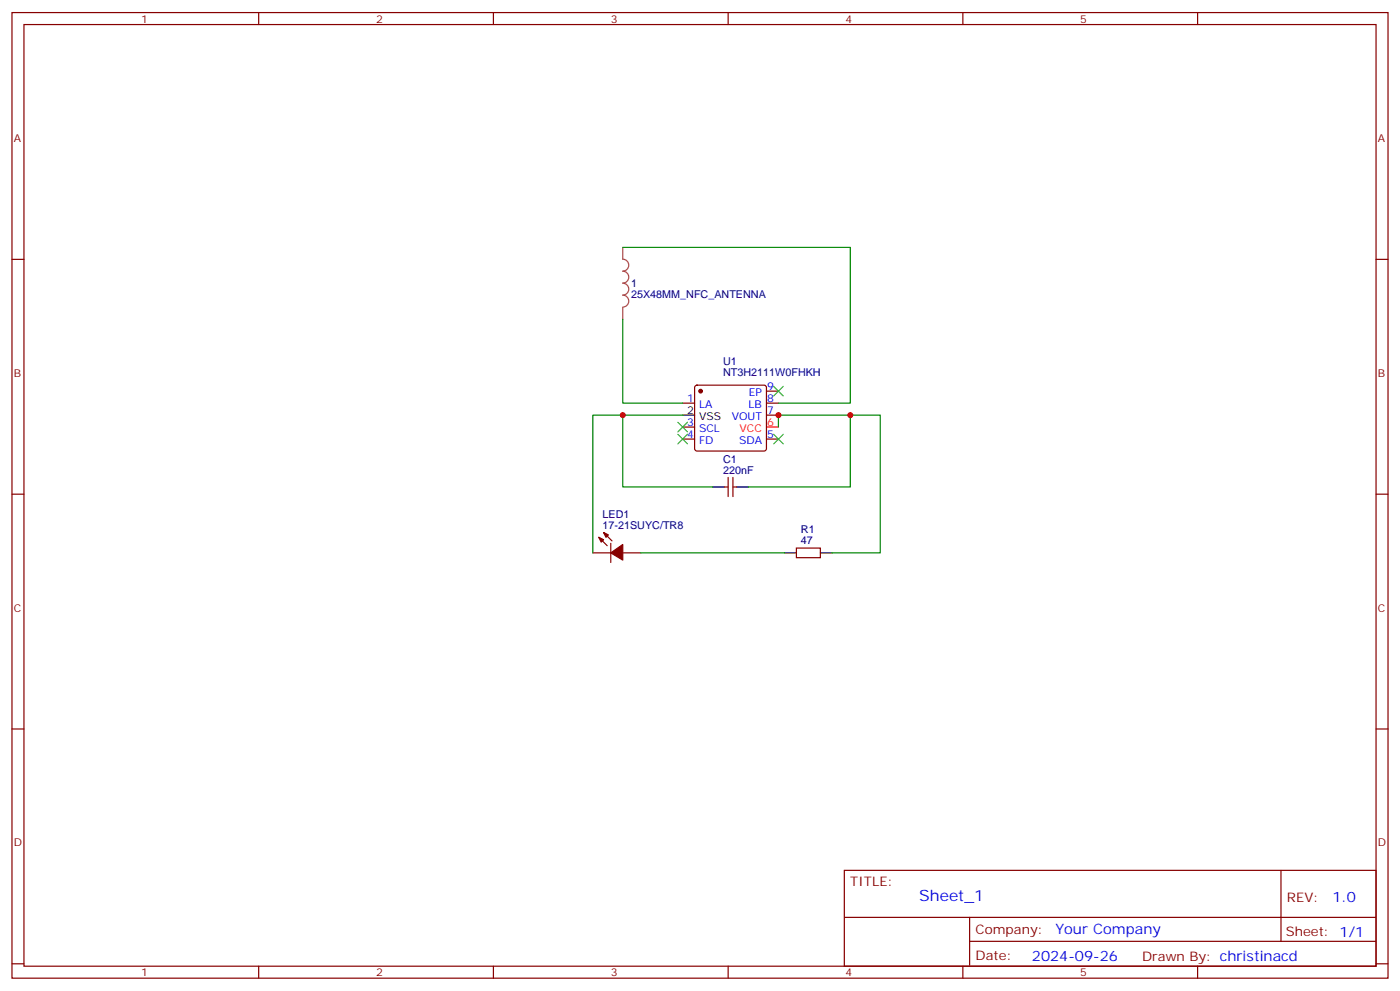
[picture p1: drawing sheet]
<svg xmlns="http://www.w3.org/2000/svg" width="412mm" height="292mm" viewBox="0 0 412 292" stroke-linecap="round" stroke-linejoin="round" font-family="sans-serif">
<g fill="none" stroke="#870000" stroke-width=".35">
<path d="M3.5 3.7h405.4v284.3h-405.4zM7.1 7.2h398.2v277.3h-398.2zM76.2 3.7v3.5M145.3 3.7v3.5M214.5 3.7v3.5M283.6 3.7v3.5M352.8 3.7v3.5M3.5 76.4h3.6M405.3 76.4h3.6M201.1 118.7h3.5M204.8 113.6l.5-.2h19.8l.5 .2 .2 .5v18l-.3 .5-.4 .2h-19.8l-.5-.2-.2-.5v-18zM225.8 115.2h3.5"/>
<path d="M225.8 118.7h3.5M201.1 129.3h3.5M201.1 125.8h3.5M225.8 122.2h3.5M225.8 129.3h3.5M3.5 145.5h3.6M176.4 158.2l2.5 2.5M177.8 156.8l2.5 2.5M179.9 160v5.6M213.4 143.4h1.1M214.5 140.6v5.6M215.9 140.6v5.6"/>
<path d="M215.9 143.4h1.1M405.3 145.5h3.6M174.6 162.8h5.3M183.4 162.8h5.3M234.6 161.4h7.1v2.8h-7.1zM3.5 214.7h3.6M405.3 214.7h3.6M248.7 256.3h156.6v28.2h-156.6zM377.3 256.3v20.9M248.7 270.1h156.5M285.6 277.2h119.6M285.6 270.1v14.2"/>
<path d="M3.5 283.8h3.6M76.2 284.5v3.5M145.3 284.5v3.5M214.5 284.5v3.5M283.6 284.5v3.5M352.8 284.5v3.5M405.3 283.8h3.6"/>
</g>
<path d="M225.8 125.8h3.5" fill="none" stroke="#f00" stroke-width=".35"/>
<path d="M201.1 122.2h3.5M209.9 143.4h3.5M217 143.4h3.5M231.1 162.8h3.5M241.7 162.8h3.5" fill="none" stroke="#000" stroke-width=".35"/>
<g fill="#870000" stroke="#870000" stroke-width=".35">
<path d="M176.4 158.2l1.4 .7-.7 .7z"/>
<path d="M177.8 156.8l1.4 .7-.7 .7z"/>
<path d="M179.9 162.8l3.5-2.5v4.6z"/>
<circle cx="206.4" cy="115.2" r=".53"/>
</g>
<path d="M183.4 72.8v3.5a1.76 1.76 0 0 1 1.8 1.8 1.76 1.76 0 0 1-1.8 1.7 1.76 1.76 0 0 1 1.8 1.8 1.76 1.76 0 0 1-1.8 1.8 1.76 1.76 0 0 1 1.8 1.7 1.76 1.76 0 0 1-1.8 1.8 1.76 1.76 0 0 1 1.8 1.8 1.76 1.76 0 0 1-1.8 1.7M183.4 90.5v3.5" fill="none" stroke="#a64a4a" stroke-width=".35"/>
<path d="M183.4 72.8h67.1v45.9h-21.2M183.4 94v24.7h17.7M183.4 122.2h-8.8v40.6M201.1 122.2h-17.7v21.2h26.5M229.3 125.8v-3.6h21.2v21.2h-30M250.5 122.2h8.8v40.6h-14.1M188.7 162.8h42.4" fill="none" stroke="#008700" stroke-width=".35"/>
<path d="M227.9 113.8l2.8 2.8M230.7 113.8l-2.8 2.8M199.7 127.9l2.8 2.8M199.7 124.4l2.8 2.8M202.5 127.9l-2.8 2.8M202.5 124.4l-2.8 2.8M227.9 127.9l2.8 2.8M230.7 127.9l-2.8 2.8" fill="none" stroke="#3c3" stroke-width=".35"/>
<g fill="#c00">
<circle cx="229.3" cy="122.2" r=".88"/>
<circle cx="183.4" cy="122.2" r=".88"/>
<circle cx="250.5" cy="122.2" r=".88"/>
</g>
<text font-size="4.6" fill="#00f" x="270.8" y="265.3">Sheet_1</text>
<g font-size="4.2" fill="#00f">
<text x="392.5" y="265.6">1.0</text>
<text x="310.9" y="275.1">Your Company</text>
<text x="304" y="282.9">2024-09-26</text>
</g>
<g font-size="3.9" fill="#800">
<text x="250.5" y="260.9">TITLE:</text>
<text x="379.1" y="265.6">REV:</text>
<text x="287.4" y="275.1">Company:</text>
<text x="378.7" y="275.7">Sheet: 1/1</text>
<text x="287.4" y="282.8">Date:</text>
<text x="336.4" y="282.8">Drawn By: christinacd</text>
</g>
<g font-size="3.2" fill="#800">
<text x="41.6" y="6.7">1</text>
<text x="110.8" y="6.7">2</text>
<text x="179.9" y="6.7">3</text>
<text x="249.1" y="6.7">4</text>
<text x="318.2" y="6.7">5</text>
<text x="4.1" y="41.8">A</text>
<text x="405.9" y="41.8">A</text>
<text x="4.1" y="110.9">B</text>
<text x="405.9" y="110.9">B</text>
<text x="4.1" y="180.1">C</text>
<text x="405.9" y="180.1">C</text>
<text x="4.1" y="249.2">D</text>
<text x="405.9" y="249.2">D</text>
<text x="41.6" y="287.5">1</text>
<text x="110.8" y="287.5">2</text>
<text x="179.9" y="287.5">3</text>
<text x="249.1" y="287.5">4</text>
<text x="318.2" y="287.5">5</text>
</g>
<g font-size="3.2" fill="#000080">
<text x="185.9" y="87.9">25X48MM_NFC_ANTENNA</text>
<text x="185.9" y="84.6">1</text>
<text x="213" y="107.3">U1</text>
<text x="213" y="110.6">NT3H2111W0FHKH</text>
<text x="213" y="136.3">C1</text>
<text x="213" y="139.5">220nF</text>
<text x="177.5" y="155.8">17-21SUYC/TR8</text>
<text x="177.5" y="152.5">LED1</text>
<text x="235.9" y="160.3">47</text>
<text x="235.9" y="157.1">R1</text>
</g>
<g font-size="3.2" fill="#00f">
<text x="202.4" y="118.4">1</text>
<text x="220.5" y="116.6">EP</text>
<text x="226" y="114.8">9</text>
<text x="226" y="118.4">8</text>
<text x="202.4" y="125.4">3</text>
<text x="205.9" y="120.1">LA</text>
<text x="215.5" y="123.6">VOUT</text>
<text x="220.5" y="120.1">LB</text>
<text x="226" y="121.9">7</text>
<text x="202.4" y="128.9">4</text>
<text x="205.9" y="130.7">FD</text>
<text x="205.9" y="127.2">SCL</text>
<text x="217.7" y="130.7">SDA</text>
<text x="226" y="128.9">5</text>
</g>
<g font-size="3.2">
<text x="202.4" y="121.9">2</text>
<text x="205.9" y="123.6">VSS</text>
</g>
<g font-size="3.2" fill="#f00">
<text x="226" y="125.4">6</text>
<text x="217.9" y="127.2">VCC</text>
</g>
</svg>
